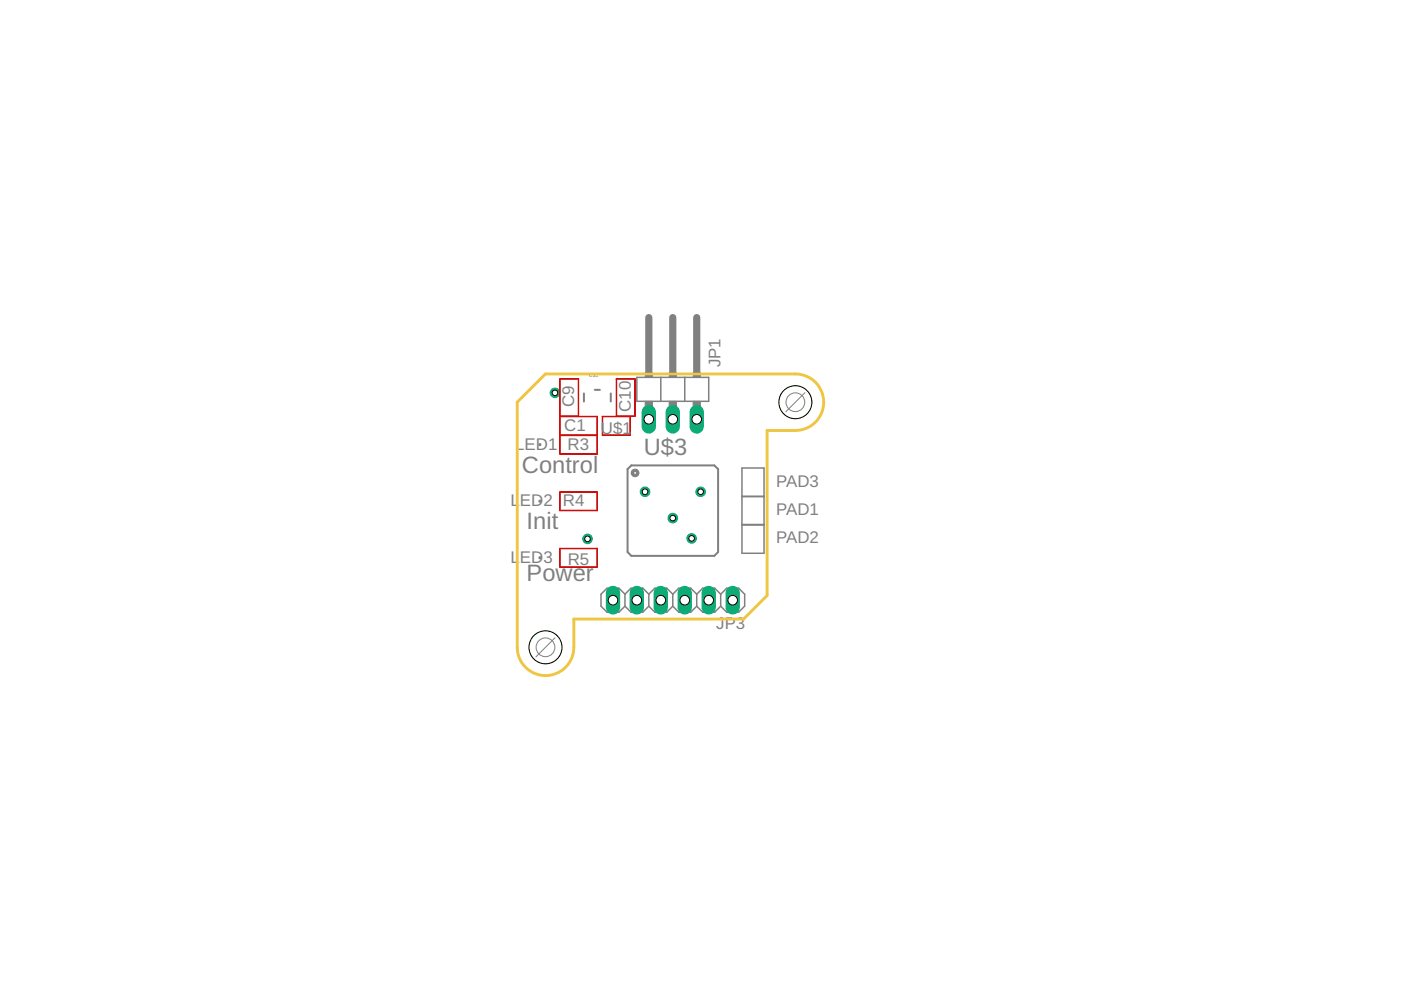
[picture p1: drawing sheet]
<svg xmlns="http://www.w3.org/2000/svg" width="297mm" height="210mm" viewBox="0 0 297 210" stroke-linecap="round" stroke-linejoin="round" font-family="sans-serif">
<circle cx="148.5" cy="104.3" r="1.02" fill="#0dab76" stroke="#0dab76" stroke-width=".21"/>
<circle cx="148.5" cy="104.3" r=".59" fill="#fff" stroke="#000" stroke-width=".21"/>
<circle cx="136.8" cy="104.3" r="1.02" fill="#0dab76" stroke="#0dab76" stroke-width=".21"/>
<circle cx="136.8" cy="104.3" r=".59" fill="#fff" stroke="#000" stroke-width=".21"/>
<circle cx="142.6" cy="109.9" r="1.02" fill="#0dab76" stroke="#0dab76" stroke-width=".21"/>
<circle cx="142.6" cy="109.9" r=".59" fill="#fff" stroke="#000" stroke-width=".21"/>
<circle cx="117.7" cy="83.3" r="1.02" fill="#0dab76" stroke="#0dab76" stroke-width=".21"/>
<circle cx="117.7" cy="83.3" r=".59" fill="#fff" stroke="#000" stroke-width=".21"/>
<circle cx="124.6" cy="114.3" r="1.02" fill="#0dab76" stroke="#0dab76" stroke-width=".21"/>
<circle cx="124.6" cy="114.3" r=".59" fill="#fff" stroke="#000" stroke-width=".21"/>
<circle cx="146.6" cy="114.2" r="1.02" fill="#0dab76" stroke="#0dab76" stroke-width=".21"/>
<circle cx="146.6" cy="114.2" r=".59" fill="#fff" stroke="#000" stroke-width=".21"/>
<g fill="#c90d0c" stroke="#c90d0c" stroke-width=".21">
<path d="M118.7 116.3h8z"/>
<path d="M126.6 116.3v4z"/>
<path d="M118.7 120.2l8 .1z"/>
<path d="M118.7 116.3v4z"/>
<path d="M118.7 96.2l8 .1z"/>
<path d="M118.7 92.3v4z"/>
<path d="M118.7 92.3l8 .1z"/>
<path d="M126.6 92.3v4z"/>
<path d="M118.7 108.2l8 .1z"/>
<path d="M118.7 104.3v4z"/>
<path d="M118.7 104.3l8 .1z"/>
<path d="M126.6 104.3v4z"/>
<path d="M122.6 80.3l.1 8z"/>
<path d="M118.7 80.3v8z"/>
<path d="M118.7 80.3l4 .1z"/>
<path d="M118.7 88.2l4 .1z"/>
<path d="M134.6 80.3l.1 8z"/>
<path d="M130.6 80.3l.1 8z"/>
<path d="M130.6 80.3l4.1 .1z"/>
<path d="M130.6 88.2l4.1 .1z"/>
<path d="M118.7 92.2l8 .1z"/>
<path d="M118.7 88.3h8z"/>
<path d="M126.6 88.3v4z"/>
<path d="M118.7 88.3v4z"/>
<path d="M127.7 88.3h6z"/>
<path d="M133.6 88.3v4z"/>
<path d="M127.7 92.2l6 .1z"/>
<path d="M127.7 88.3l.1 4z"/>
</g>
<g fill="#808080" stroke="#808080" stroke-width=".21">
<path d="M114.3 118.1h.4v.3h-.4z"/>
<path d="M136.8 79h1.5v1h-1.5z"/>
<path d="M141.9 79h1.5v1h-1.5z"/>
<path d="M147 79h1.5v1h-1.5z"/>
<path d="M136.8 85.1h1.5v2h-1.5z"/>
<path d="M141.9 85.1h1.5v2h-1.5z"/>
<path d="M147 85.1h1.5v2h-1.5z"/>
<path d="M114.3 94.1h.4v.4h-.4z"/>
<path d="M114.3 106.1h.4v.3h-.4z"/>
</g>
<path d="M123.8 83.4v1.7M126.1 82.7h1.1M129.5 83.4v1.7M133.1 99.5l.8-.8h17.5l.9 .8v17.6l-.9 .8h-17.5l-.8-.8z" fill="none" stroke="#808080" stroke-width=".42"/>
<path d="M134 99.7a.82 .82 0 0 1 1.4 .1 .82 .82 0 0 1-.5 1.3 .82 .82 0 0 1-1.1-.8h.5a.31 .31 0 0 1 .5-.3 .31 .31 0 0 1 .1 .5 .31 .31 0 0 1-.5-.1l-.6-.1z" fill-rule="evenodd" fill="#808080" stroke="#808080" stroke-width=".21"/>
<g fill="none" stroke="#808080" stroke-width=".32">
<path d="M135 80h15.3v5.1h-15.3zM140.1 80v5.1M145.2 80v5.1M157.3 99.2h4.7v18.1h-4.7zM157.3 105.2h4.7M157.3 111.3h4.7M157.3 111.2h4.7M157.3 105.3h4.7M132.5 126l-1.3-1.3h-2.5l-1.3 1.3v2.5l1.3 1.3h2.5l1.3-1.3M132.5 128.5l1.3 1.3h2.5l1.3-1.3M132.5 126v2.5M132.5 126l1.3-1.3h2.5l1.3 1.3"/>
<path d="M137.6 128.5l1.2 1.3h2.6l1.2-1.3M137.6 126v2.5M137.6 126l1.2-1.3h2.6l1.2 1.3M142.6 128.5l1.3 1.3h2.6l1.2-1.3M142.6 126l1.3-1.3h2.6l1.2 1.3M142.6 126v2.5M147.7 128.5l1.3 1.3h2.5l1.3-1.3M147.7 126l1.3-1.3h2.5l1.3 1.3M147.7 126v2.5M152.8 126l1.3-1.3h2.5l1.3 1.3v2.5l-1.3 1.3h-2.5l-1.3-1.3M152.8 126v2.5"/>
</g>
<path d="M137.6 67.3v11.4M142.6 67.3v11.4M147.7 67.3v11.4" fill="none" stroke="#808080" stroke-width="1.5"/>
<path d="M155.3 125.7v3.1" fill="none" stroke="#0dab76" stroke-width="3"/>
<circle cx="155.3" cy="127.3" r="1.02" fill="#fff" stroke="#000" stroke-width=".21"/>
<path d="M150.3 125.7v3.1" fill="none" stroke="#0dab76" stroke-width="3"/>
<circle cx="150.3" cy="127.3" r="1.02" fill="#fff" stroke="#000" stroke-width=".21"/>
<path d="M145.2 125.7v3.1" fill="none" stroke="#0dab76" stroke-width="3"/>
<circle cx="145.2" cy="127.3" r="1.02" fill="#fff" stroke="#000" stroke-width=".21"/>
<path d="M140.1 125.7v3.1" fill="none" stroke="#0dab76" stroke-width="3"/>
<circle cx="140.1" cy="127.3" r="1.02" fill="#fff" stroke="#000" stroke-width=".21"/>
<path d="M135 125.7v3.1" fill="none" stroke="#0dab76" stroke-width="3"/>
<circle cx="135" cy="127.3" r="1.02" fill="#fff" stroke="#000" stroke-width=".21"/>
<path d="M130 125.7v3.1" fill="none" stroke="#0dab76" stroke-width="3"/>
<circle cx="130" cy="127.3" r="1.02" fill="#fff" stroke="#000" stroke-width=".21"/>
<path d="M137.6 87.4v3" fill="none" stroke="#0dab76" stroke-width="3"/>
<circle cx="137.6" cy="88.9" r="1.02" fill="#fff" stroke="#000" stroke-width=".21"/>
<path d="M142.6 87.4v3" fill="none" stroke="#0dab76" stroke-width="3"/>
<circle cx="142.6" cy="88.9" r="1.02" fill="#fff" stroke="#000" stroke-width=".21"/>
<path d="M147.7 87.4v3" fill="none" stroke="#0dab76" stroke-width="3"/>
<circle cx="147.7" cy="88.9" r="1.02" fill="#fff" stroke="#000" stroke-width=".21"/>
<path d="M168.6 79.3h-52.9l-6 6v51.9M162.6 91.3v35l-5 5h-35.9" fill="none" stroke="#eec643" stroke-width=".61"/>
<circle cx="168.6" cy="85.3" r="3.5" fill="none" stroke="#eec643" stroke-width=".21"/>
<circle cx="168.6" cy="85.3" r="3.5" fill="#fff" stroke="#000" stroke-width=".21"/>
<circle cx="115.7" cy="137.2" r="3.5" fill="none" stroke="#eec643" stroke-width=".21"/>
<circle cx="115.7" cy="137.2" r="3.5" fill="#fff" stroke="#000" stroke-width=".21"/>
<path d="M168.6 79.3a6 6 0 0 1 6 6 6 6 0 0 1-6 6h-6M121.7 131.3v5.9a6 6 0 0 1-6 6 6 6 0 0 1-6-6" fill="none" stroke="#eec643" stroke-width=".61"/>
<g fill="none" stroke="#808080" stroke-width=".21">
<path d="M170.7 83.2l-4.1 4.1M117.7 135.2l-4.1 4.1"/>
<circle cx="168.6" cy="85.3" r="1.99"/>
<circle cx="115.7" cy="137.2" r="1.99"/>
</g>
<g font-size="5" fill="#808080">
<text x="110.7" y="100.3">Control</text>
<text x="136.5" y="96.6">U$3</text>
<text x="111.7" y="112.3">Init</text>
<text x="111.7" y="123.3">Power</text>
</g>
<g font-size="3.6" fill="#808080">
<text x="152.8" y="77.9" transform="rotate(-90 152.8 77.9)">JP1</text>
<text x="121.7" y="86.3" transform="rotate(-90 121.7 86.3)">C9</text>
<text x="133.7" y="87.3" transform="rotate(-90 133.7 87.3)">C10</text>
<text x="109.2" y="95.4">LED1</text>
<text x="119.6" y="91.4">C1</text>
<text x="120.4" y="95.4">R3</text>
<text x="127.4" y="92">U$1</text>
<text x="108.2" y="107.3">L</text>
<text x="110.2" y="107.3">ED2</text>
<text x="119.4" y="107.3">R4</text>
<text x="164.6" y="103.2">PAD3</text>
<text x="164.6" y="109.2">PAD1</text>
<text x="108.2" y="119.3">L</text>
<text x="110.2" y="119.3">ED3</text>
<text x="120.4" y="119.7">R5</text>
<text x="164.6" y="115.2">PAD2</text>
<text x="151.9" y="133.4">JP3</text>
</g>
<text font-size="1.1" fill="#808080" x="124.9" y="80">U$2</text>
</svg>
